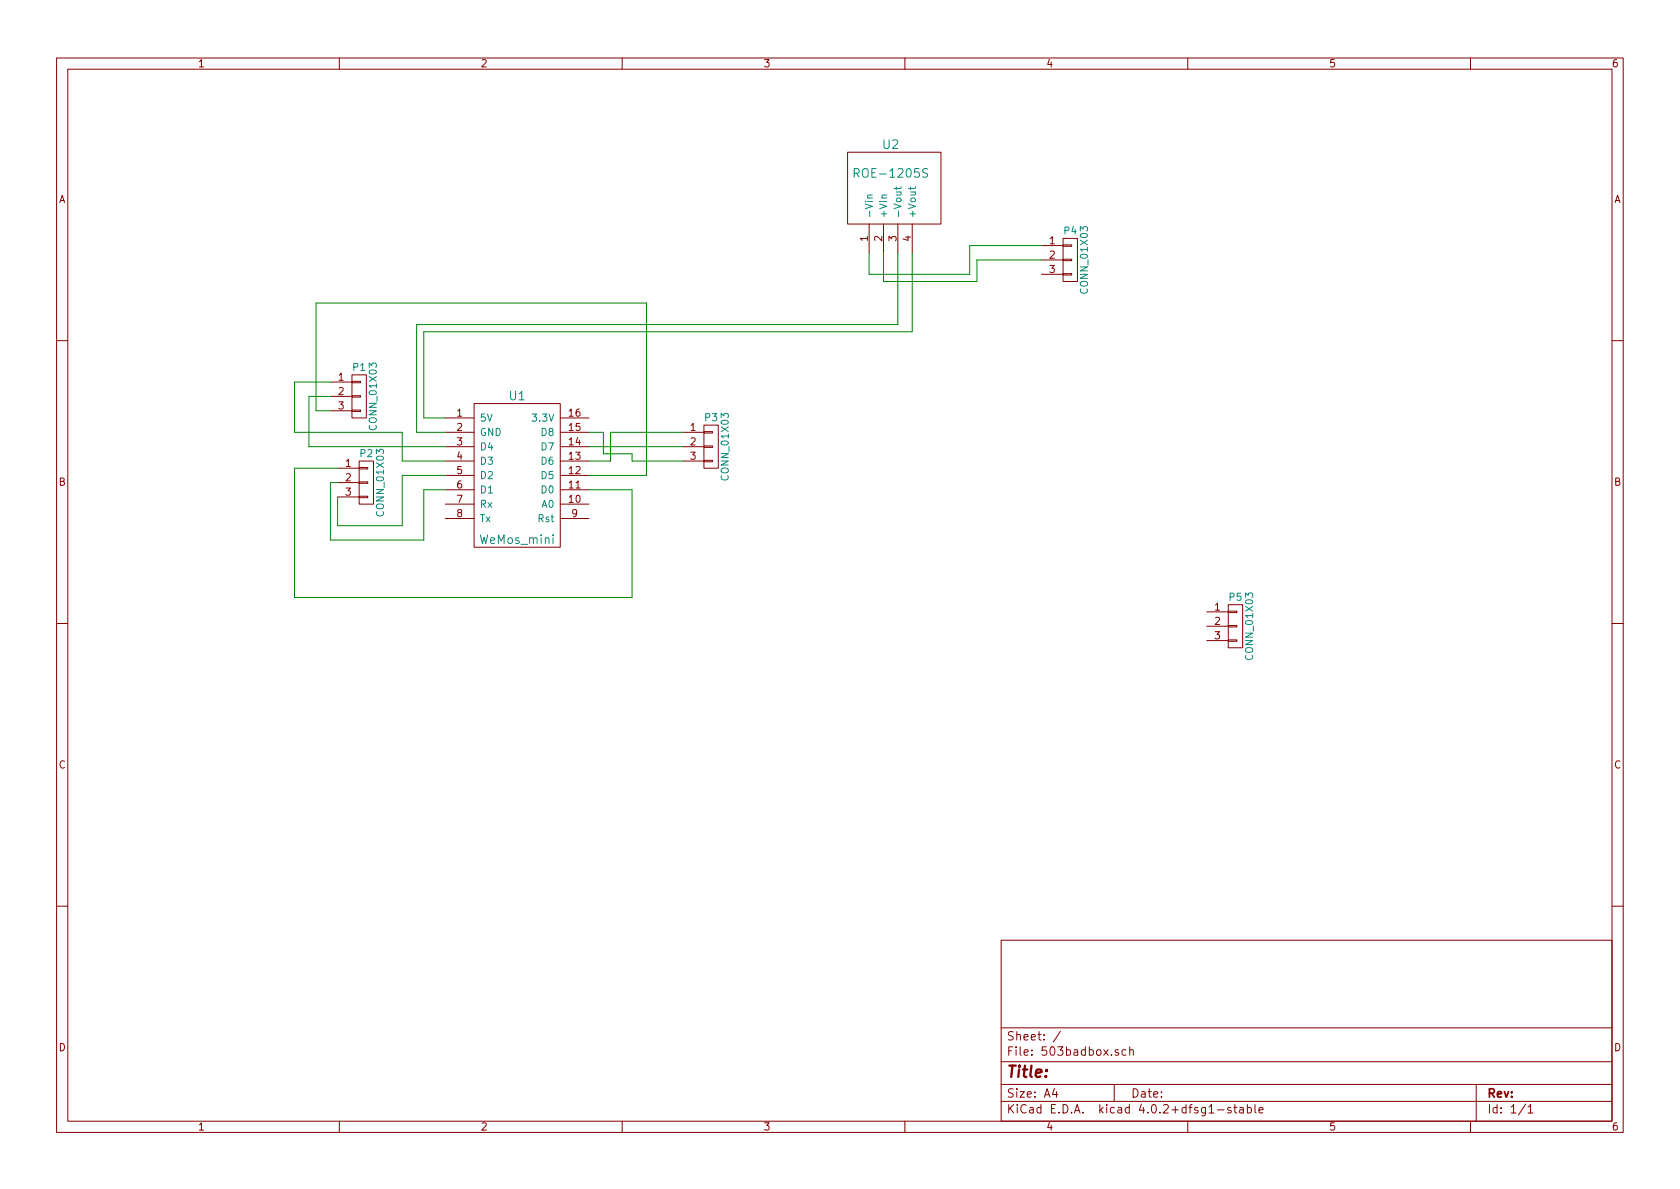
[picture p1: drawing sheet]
<svg xmlns="http://www.w3.org/2000/svg" width="297mm" height="210mm" viewBox="0 0 297 210" stroke-linecap="round" stroke-linejoin="round" font-family="sans-serif">
<g fill="none" stroke="#840000" stroke-width=".18">
<path d="M10 10.3h277v189.9h-277zM12 12.2h273v186.1h-273zM60 10.3v1.9M110 10.3v1.9M160 10.3v1.9M210 10.3v1.9M260 10.3v1.9M149.9 26.9h16.5v12.7h-16.5zM153.7 39.6v5.1M156.2 39.6v5.1M158.7 39.6v5.1M161.3 39.6v5.1"/>
<path d="M184.1 43.4h3.9M184.1 46h3.9M184.1 48.5h3.9M188 48.4h1.5v.2h-1.5zM188 45.8h1.5v.3h-1.5zM188 43.3h1.5v.3h-1.5zM188 42.2h2.5v7.6h-2.5zM10 60.2h2M58.4 67.6h3.8M58.4 70.1h3.8M58.4 72.6h3.8M62.2 72.5h1.6v.3h-1.6z"/>
<path d="M62.2 70h1.6v.2h-1.6zM62.2 67.4h1.6v.3h-1.6zM62.2 66.3h2.6v7.6h-2.6zM78.7 73.9h5.1M78.7 76.4h5.1M78.7 79h5.1M83.8 71.4h15.3v25.4h-15.3zM99.1 73.9h5M99.1 76.4h5M99.1 79h5M120.6 76.4h3.9M120.6 79h3.9"/>
<path d="M124.5 78.9h1.5v.2h-1.5zM124.5 76.3h1.5v.3h-1.5zM124.5 75.2h2.5v7.6h-2.5zM285 60.2h2M59.7 82.8h3.8M59.7 85.3h3.8M59.7 87.9h3.8M63.5 87.8h1.5v.2h-1.5zM63.5 85.2h1.5v.3h-1.5zM63.5 82.7h1.5v.2h-1.5zM63.5 81.5h2.5v7.6h-2.5zM78.7 81.5h5.1"/>
<path d="M78.7 84.1h5.1M78.7 86.6h5.1M78.7 89.1h5.1M78.7 91.7h5.1M99.1 81.5h5M99.1 84.1h5M99.1 86.6h5M99.1 89.1h5M99.1 91.7h5M120.6 81.5h3.9M124.5 81.4h1.5v.3h-1.5zM10 110.3h2"/>
<path d="M213.4 108.2h3.8M213.4 110.7h3.8M213.4 113.3h3.8M217.2 113.2h1.5v.2h-1.5zM217.2 110.6h1.5v.3h-1.5zM217.2 108.1h1.5v.2h-1.5zM217.2 106.9h2.5v7.6h-2.5zM285 110.3h2M10 160.2h2M177 166.3h108v32h-108zM285 160.2h2M60 198.3v1.9"/>
<path d="M110 198.3v1.9M160 198.3v1.9M177 194.8h108M177 191.8h108M177 187.8h108M177 181.8h108M186.4 192.5l-.3 1h.9M186.8 193v1M187.5 182.3l-1.3 2M197 191.8v3M197.7 185.7a.37 .37 0 0 0-.5 .1v.2l.5 .2 .1 .1-.2 .3-.4-.1M199.1 185.7l-.4-.1-.3 .3 .1 .6 .2 .1 .4-.1"/>
<path d="M199.7 185.7l.2-.1 .4 .1 .1 .9M199.7 185.1v1.5M210 198.3v1.9M215.3 196.3h1.1M217.6 195.9a.37 .37 0 0 0-.6 .1l.1 .3 .5 .1 .1 .1-.2 .3-.5-.1M218.1 195.8h.6M218.3 195.3v1.3l.4 .2M219.2 195.9h.6v.9M219.8 196.2l-.4 .1-.3 .2 .3 .3 .4-.1M220.5 195.9l.5-.1 .3 .3-.2 .6h-.6M220.5 195.3v1.5M221.9 195.3v1.3l.2 .2"/>
<path d="M222.6 196.3l.7-.1v-.3l-.5-.1-.2 .2 .1 .7h.6M260 198.3v1.9M261 191.8v6.5M269.7 195.2l-1.2 2M270.2 195.8l.4-.5v1.5M270.2 196.8h.8"/>
</g>
<path d="M151 30.6h.8l.1-.3-.1-.3-.2-.2h-.6v1.5M154.3 34.5h-.8l-.1 .3 .1 .2M156.8 34.5h-.8l-.1 .3 .2 .2M158.5 33v.5M159.3 33l-.2 .3h-1M161 33v.5M161.9 33l-.2 .3h-1.1M164 29.9a.62 .62 0 0 0-.8 .1v.4l.7 .4v.4a.62 .62 0 0 1-.8 .1M97.8 94.6v.1" fill="none" stroke="#008484" stroke-width=".18"/>
<g fill="none" stroke="#008400" stroke-width=".18">
<path d="M156.2 44.7v5.1h16.5v-3.8h11.4M158.7 44.7v12.7h-85v19h5M161.3 44.7v14h-86.4v15.2h3.8M184.1 43.4h-12.7v5.1h-17.7v-3.8M58.4 67.6h-6.3v8.8h19v5.1h7.6M58.4 72.6h-2.5v-19h58.4v30.5h-10.2M58.4 70.1h-3.8v8.9h24.1M104.1 76.4h2.6v3.9h5.1v1.2h8.8M104.1 79h16.5M120.6 76.4h-12.7v5.1h-3.8M59.7 85.3h-1.3v10.2h16.5v-8.9h3.8M59.7 82.8h-7.6v22.9h59.7v-19.1h-7.7"/>
<path d="M78.7 84.1h-7.6v8.9h-11.4v-5.1"/>
</g>
<text font-size="2.8" fill="#840000" x="178" y="190.5">Title:</text>
<g font-size="2.1" fill="#008484">
<text x="156.1" y="26.3">U2</text>
<text x="151.8" y="31.4">ROE-1205S</text>
<text x="90.1" y="70.8">U1</text>
<text x="85" y="96.2">WeMos_mini</text>
</g>
<g font-size="2.1" fill="#840000">
<text x="178" y="184">Sheet: /</text>
<text x="178" y="186.7">File: 503badbox.sch</text>
<text x="178" y="196.9">KiCad E.D.A. kicad 4.0.2+dfsg1-stable</text>
<text x="178" y="194.1">Size: A4</text>
<text x="200" y="194.1">Date:</text>
<text x="263" y="194.1">Rev:</text>
<text x="263" y="196.9">Id: 1/1</text>
</g>
<g font-size="1.8" fill="#840000">
<text x="35" y="11.9">1</text>
<text x="85" y="11.9">2</text>
<text x="135" y="11.9">3</text>
<text x="185" y="11.9">4</text>
<text x="235" y="11.9">5</text>
<text x="285" y="11.9">6</text>
<text x="10.4" y="35.9">A</text>
<text x="285.4" y="35.9">A</text>
<text x="153.4" y="42.6" transform="rotate(-90 153.4 42.6)">1</text>
<text x="156" y="42.6" transform="rotate(-90 156 42.6)">2</text>
<text x="158.5" y="42.6" transform="rotate(-90 158.5 42.6)">3</text>
<text x="161" y="42.6" transform="rotate(-90 161 42.6)">4</text>
<text x="185.6" y="43.2">1</text>
<text x="185.6" y="45.7">2</text>
<text x="185.6" y="48.3">3</text>
<text x="59.8" y="67.3">1</text>
<text x="59.8" y="69.8">2</text>
<text x="59.8" y="72.4">3</text>
<text x="80.8" y="73.7">1</text>
<text x="80.8" y="76.2">2</text>
<text x="100.6" y="76.2">15</text>
<text x="100.6" y="73.7">16</text>
<text x="122.1" y="76.2">1</text>
<text x="61.1" y="82.5">1</text>
<text x="80.8" y="78.7">3</text>
<text x="80.8" y="81.3">4</text>
<text x="80.8" y="83.8">5</text>
<text x="100.6" y="83.8">12</text>
<text x="100.6" y="81.3">13</text>
<text x="100.6" y="78.7">14</text>
<text x="122.1" y="78.7">2</text>
<text x="122.1" y="81.3">3</text>
<text x="10.4" y="85.9">B</text>
<text x="61.1" y="85.1">2</text>
<text x="61.1" y="87.6">3</text>
<text x="80.8" y="86.4">6</text>
<text x="80.8" y="88.9">7</text>
<text x="100.6" y="88.9">10</text>
<text x="100.6" y="86.4">11</text>
<text x="285.4" y="85.9">B</text>
<text x="80.8" y="91.4">8</text>
<text x="101.1" y="91.4">9</text>
<text x="214.8" y="107.9">1</text>
<text x="214.8" y="110.5">2</text>
<text x="214.8" y="113">3</text>
<text x="10.4" y="135.9">C</text>
<text x="285.4" y="135.9">C</text>
<text x="10.4" y="185.9">D</text>
<text x="285.4" y="185.9">D</text>
<text x="35" y="199.9">1</text>
<text x="85" y="199.9">2</text>
<text x="135" y="199.9">3</text>
<text x="185" y="199.9">4</text>
<text x="235" y="199.9">5</text>
<text x="285" y="199.9">6</text>
</g>
<g font-size="1.8" fill="#008484">
<text x="154.3" y="38.6" transform="rotate(-90 154.3 38.6)">-Vin</text>
<text x="156.8" y="38.6" transform="rotate(-90 156.8 38.6)">+Vin</text>
<text x="159.4" y="38.6" transform="rotate(-90 159.4 38.6)">-Vout</text>
<text x="161.9" y="38.6" transform="rotate(-90 161.9 38.6)">+Vout</text>
<text x="188.2" y="41.4">P4</text>
<text x="192.3" y="51.6" transform="rotate(-90 192.3 51.6)">CONN_01X03</text>
<text x="62.4" y="65.6">P1</text>
<text x="66.6" y="75.7" transform="rotate(-90 66.6 75.7)">CONN_01X03</text>
<text x="84.8" y="74.5">5V</text>
<text x="84.8" y="77.1">GND</text>
<text x="94.4" y="74.5">3.3V</text>
<text x="95.8" y="77.1">D8</text>
<text x="124.7" y="74.5">P3</text>
<text x="63.7" y="80.8">P2</text>
<text x="84.8" y="79.6">D4</text>
<text x="84.8" y="82.2">D3</text>
<text x="95.8" y="82.2">D6</text>
<text x="95.8" y="79.6">D7</text>
<text x="84.8" y="84.7">D2</text>
<text x="84.8" y="87.2">D1</text>
<text x="84.8" y="89.8">Rx</text>
<text x="95.8" y="89.8">A0</text>
<text x="95.8" y="87.2">D0</text>
<text x="95.8" y="84.7">D5</text>
<text x="128.8" y="84.6" transform="rotate(-90 128.8 84.6)">CONN_01X03</text>
<text x="67.9" y="91" transform="rotate(-90 67.9 91)">CONN_01X03</text>
<text x="84.8" y="92.3">Tx</text>
<text x="95.2" y="92.3">Rst</text>
<text x="217.4" y="106.2">P5</text>
<text x="221.5" y="116.4" transform="rotate(-90 221.5 116.4)">CONN_01X03</text>
</g>
</svg>
